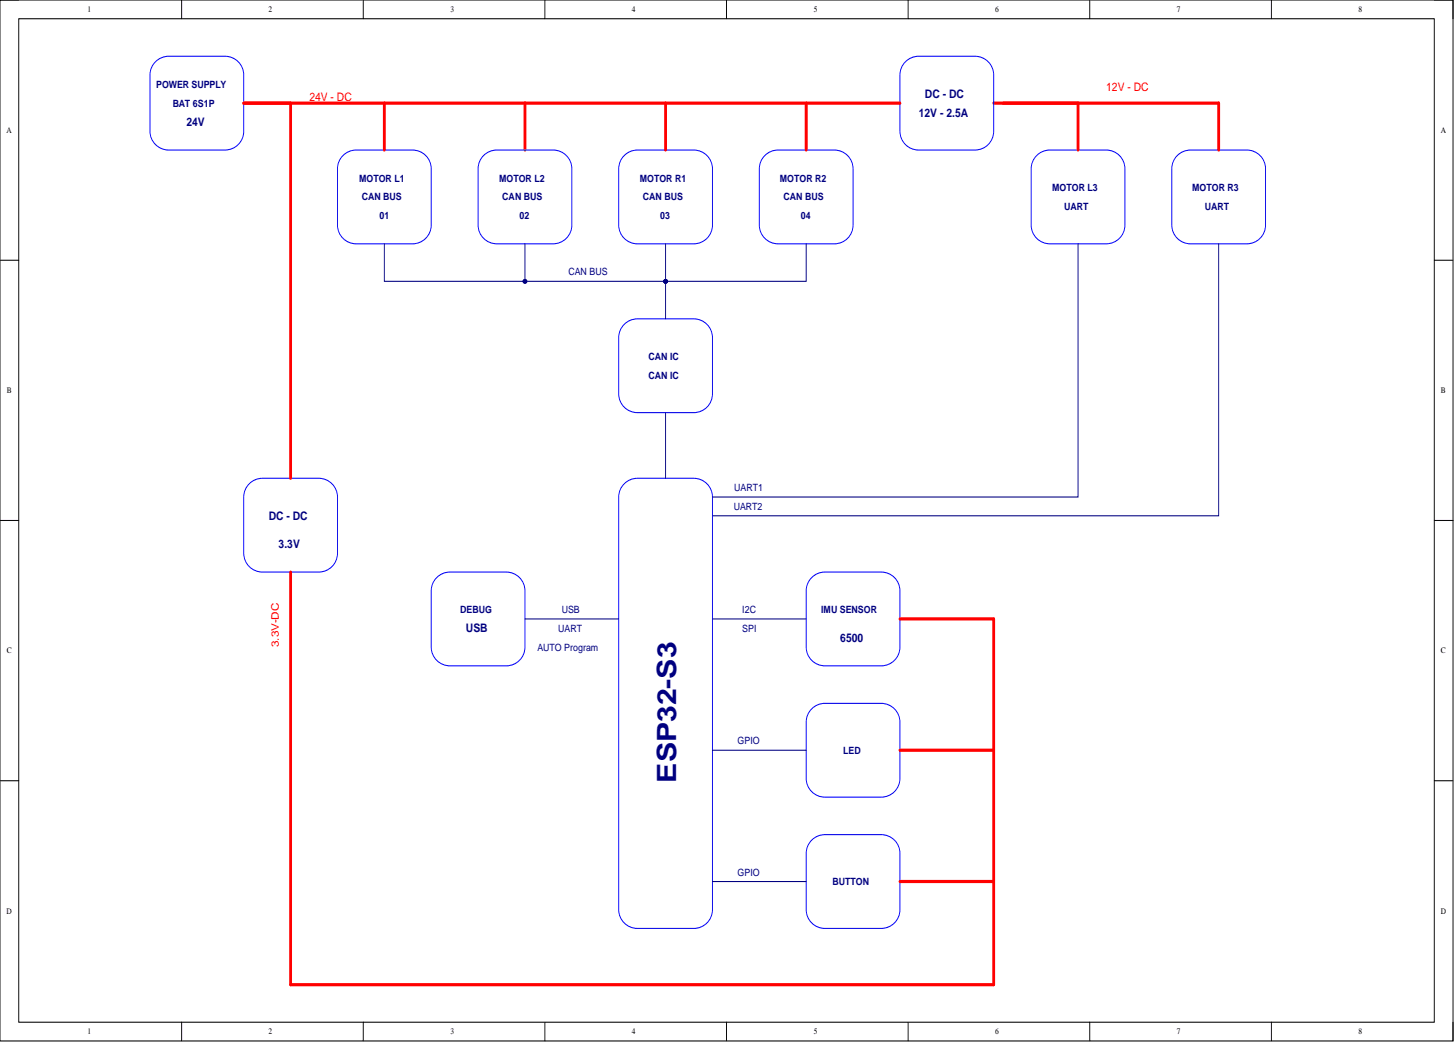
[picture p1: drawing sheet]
<svg xmlns="http://www.w3.org/2000/svg" width="393mm" height="282mm" viewBox="0 0 393 282" stroke-linecap="round" stroke-linejoin="round" font-family="sans-serif">
<g fill="none" stroke="#000" stroke-width=".27">
<path d="M0 0h393.1v281.6h-393.1zM0 0h5.1M49.1 0v5.1M98.3 0v5.1M147.4 0v5.1M196.5 0v5.1M245.7 0v5.1M294.8 0v5.1M343.9 0v5.1M388 0h5.1v5.1M5.1 5.1h382.9v271.4h-382.9zM0 70.4h5.1"/>
<path d="M388 70.4h5.1M0 140.8h5.1M388 140.8h5.1M0 211.2h5.1M388 211.2h5.1M49.1 276.5v5.1M98.3 276.5v5.1M147.4 276.5v5.1M196.5 276.5v5.1M245.7 276.5v5.1M294.8 276.5v5.1M343.9 276.5v5.1"/>
<path d="M393.1 276.5v5.1"/>
</g>
<path d="M42.4 16.4a5.1 5.1 0 0 1 3.2-1.2h15.3a5.1 5.1 0 0 1 5 5.1v15.2a5.1 5.1 0 0 1-5 5.1h-15.3a5.1 5.1 0 0 1-5-5.1v-15.2a5.1 5.1 0 0 1 1.8-3.9zM93.1 41.8a5.1 5.1 0 0 1 3.3-1.2h15.2a5.1 5.1 0 0 1 5.1 5.1v15.2a5.1 5.1 0 0 1-5.1 5.1h-15.2a5.1 5.1 0 0 1-5.1-5.1v-15.2a5.1 5.1 0 0 1 1.8-3.9zM131.1 41.8a5.1 5.1 0 0 1 3.3-1.2h15.2a5.1 5.1 0 0 1 5.1 5.1v15.2a5.1 5.1 0 0 1-5.1 5.1h-15.2a5.1 5.1 0 0 1-5.1-5.1v-15.2a5.1 5.1 0 0 1 1.8-3.9zM169.2 41.8a5.1 5.1 0 0 1 3.2-1.2h15.3a5.1 5.1 0 0 1 5 5.1v15.2a5.1 5.1 0 0 1-5 5.1h-15.3a5.1 5.1 0 0 1-5-5.1v-15.2a5.1 5.1 0 0 1 1.8-3.9zM207.2 41.8a5.1 5.1 0 0 1 3.3-1.2h15.2a5.1 5.1 0 0 1 5.1 5.1v15.2a5.1 5.1 0 0 1-5.1 5.1h-15.2a5.1 5.1 0 0 1-5.1-5.1v-15.2a5.1 5.1 0 0 1 1.8-3.9zM169.2 87.4a5.1 5.1 0 0 1 3.2-1.1h15.3a5.1 5.1 0 0 1 5 5v15.2a5.1 5.1 0 0 1-5 5.1h-15.3a5.1 5.1 0 0 1-5-5.1v-15.2a5.1 5.1 0 0 1 1.8-3.9zM67.7 130.6a5.1 5.1 0 0 1 3.3-1.2h15.2a5.1 5.1 0 0 1 5.1 5.1v15.2a5.1 5.1 0 0 1-5.1 5h-15.2a5.1 5.1 0 0 1-5.1-5v-15.2a5.1 5.1 0 0 1 1.8-3.9zM169.2 130.6a5.1 5.1 0 0 1 3.2-1.2h15.3a5.1 5.1 0 0 1 5 5.1v111.6a5.1 5.1 0 0 1-5 5h-15.3a5.1 5.1 0 0 1-5-5v-111.6a5.1 5.1 0 0 1 1.8-3.9zM118.5 155.9a5.1 5.1 0 0 1 3.2-1.2h15.2a5.1 5.1 0 0 1 5.1 5.1v15.2a5.1 5.1 0 0 1-5.1 5.1h-15.2a5.1 5.1 0 0 1-5-5.1v-15.2a5.1 5.1 0 0 1 1.8-3.9zM219.9 155.9a5.1 5.1 0 0 1 3.3-1.2h15.2a5.1 5.1 0 0 1 5.1 5.1v15.2a5.1 5.1 0 0 1-5.1 5.1h-15.2a5.1 5.1 0 0 1-5.1-5.1v-15.2a5.1 5.1 0 0 1 1.8-3.9zM219.9 191.5a5.1 5.1 0 0 1 3.3-1.2h15.2a5.1 5.1 0 0 1 5.1 5v15.3a5.1 5.1 0 0 1-5.1 5h-15.2a5.1 5.1 0 0 1-5.1-5v-15.3a5.1 5.1 0 0 1 1.8-3.8z" fill="none" stroke="#00f" stroke-width=".27"/>
<path d="M65.9 27.9h152.2v12.7M104 27.9v12.7M142 27.9v12.7M180.1 27.9v12.7" fill="none" stroke="#f00" stroke-width=".81"/>
<path d="M104 66v10.1h114.1v-10.1" fill="none" stroke="#000080" stroke-width=".27"/>
<circle cx="142" cy="76.1" r=".51" fill="#000080"/>
<circle cx="142" cy="76.1" r=".51" fill="none" stroke="#000080" stroke-width=".27"/>
<circle cx="180.1" cy="76.1" r=".51" fill="#000080"/>
<g fill="none" stroke="#000080" stroke-width=".27">
<path d="M180.1 66v10.1"/>
<circle cx="180.1" cy="76.1" r=".51"/>
</g>
<circle cx="180.1" cy="76.1" r=".51" fill="#000080"/>
<g fill="none" stroke="#000080" stroke-width=".27">
<path d="M142 66v10.1"/>
<circle cx="180.1" cy="76.1" r=".51"/>
</g>
<circle cx="142" cy="76.1" r=".51" fill="#000080"/>
<g fill="none" stroke="#000080" stroke-width=".27">
<path d="M180.1 76.1v10.2"/>
<circle cx="142" cy="76.1" r=".51"/>
</g>
<circle cx="180.1" cy="76.1" r=".51" fill="#000080"/>
<g fill="none" stroke="#000080" stroke-width=".27">
<path d="M291.6 66v68.5h-98.9M329.7 66v73.5h-137M180.1 111.6v17.8M142 167.4h25.4M192.7 167.4h25.4M192.7 202.9h25.4M192.7 238.5h25.4"/>
<circle cx="180.1" cy="76.1" r=".51"/>
</g>
<path d="M65.9 27.9h12.7v101.5M218.1 27.9h25.4M268.8 27.9h60.9v12.7M291.6 27.9v12.7M78.6 154.7v111.7h190.2v-99h-25.3M243.5 202.9h25.3M243.5 238.5h25.3" fill="none" stroke="#f00" stroke-width=".81"/>
<path d="M245.3 16.4a5.1 5.1 0 0 1 3.2-1.2h15.2a5.1 5.1 0 0 1 5.1 5.1v15.2a5.1 5.1 0 0 1-5.1 5.1h-15.2a5.1 5.1 0 0 1-5-5.1v-15.2a5.1 5.1 0 0 1 1.8-3.9zM280.8 41.8a5.1 5.1 0 0 1 3.2-1.2h15.3a5.1 5.1 0 0 1 5 5.1v15.2a5.1 5.1 0 0 1-5 5.1h-15.3a5.1 5.1 0 0 1-5-5.1v-15.2a5.1 5.1 0 0 1 1.8-3.9zM318.8 41.8a5.1 5.1 0 0 1 3.3-1.2h15.2a5.1 5.1 0 0 1 5.1 5.1v15.2a5.1 5.1 0 0 1-5.1 5.1h-15.2a5.1 5.1 0 0 1-5.1-5.1v-15.2a5.1 5.1 0 0 1 1.8-3.9zM219.9 227a5.1 5.1 0 0 1 3.3-1.2h15.2a5.1 5.1 0 0 1 5.1 5.1v15.2a5.1 5.1 0 0 1-5.1 5h-15.2a5.1 5.1 0 0 1-5.1-5v-15.2a5.1 5.1 0 0 1 1.8-3.9z" fill="none" stroke="#00f" stroke-width=".27"/>
<text font-size="7.2" fill="#000080" x="182.9" y="211.7" transform="rotate(-90 182.9 211.7)">ESP32-S3</text>
<g font-size="3.2" fill="#f00">
<text x="83.7" y="27.2">24V - DC</text>
<text x="299.3" y="24.7">12V - DC</text>
</g>
<g font-size="3.2" fill="#000080">
<text x="250.2" y="26.5">DC - DC</text>
<text x="50.4" y="34.1">24V</text>
<text x="248.5" y="31.5">12V - 2.5A</text>
<text x="72.7" y="140.6">DC - DC</text>
<text x="75.4" y="148.2">3.3V</text>
<text x="126" y="171.1">USB</text>
<text x="227.3" y="173.6">6500</text>
</g>
<text font-size="2.8" fill="#f00" x="75.4" y="175" transform="rotate(-90 75.4 175)">3.3V-DC</text>
<g font-size="2.7" fill="#000080">
<text x="42.3" y="23.8">POWER SUPPLY</text>
<text x="46.8" y="28.8">BAT 6S1P</text>
<text x="97.2" y="49.1">MOTOR L1</text>
<text x="135" y="49.1">MOTOR L2</text>
<text x="173.1" y="49.1">MOTOR R1</text>
<text x="211" y="49.1">MOTOR R2</text>
<text x="284.7" y="51.7">MOTOR L3</text>
<text x="322.5" y="51.7">MOTOR R3</text>
<text x="97.8" y="54.2">CAN BUS</text>
<text x="102.7" y="59.3">01</text>
<text x="135.9" y="54.2">CAN BUS</text>
<text x="140.6" y="59.3">02</text>
<text x="173.9" y="54.2">CAN BUS</text>
<text x="178.6" y="59.3">03</text>
<text x="212" y="54.2">CAN BUS</text>
<text x="216.6" y="59.3">04</text>
<text x="287.9" y="56.7">UART</text>
<text x="325.9" y="56.7">UART</text>
<text x="153.8" y="74.5">CAN BUS</text>
<text x="175.5" y="97.3">CAN IC</text>
<text x="175.5" y="102.4">CAN IC</text>
<text x="198.5" y="137.9">UART2</text>
<text x="198.7" y="132.8">UART1</text>
<text x="124.5" y="165.8">DEBUG</text>
<text x="152" y="165.8">USB</text>
<text x="200.8" y="165.8">I2C</text>
<text x="222.2" y="165.8">IMU SENSOR</text>
<text x="151" y="170.9">UART</text>
<text x="200.8" y="170.9">SPI</text>
<text x="145.4" y="176">AUTO Program</text>
<text x="199.5" y="201.3">GPIO</text>
<text x="228.1" y="203.9">LED</text>
<text x="199.5" y="236.9">GPIO</text>
<text x="225.2" y="239.4">BUTTON</text>
</g>
<g font-size="2.3">
<text x="23.7" y="3.3">1</text>
<text x="72.7" y="3.3">2</text>
<text x="121.9" y="3.3">3</text>
<text x="170.9" y="3.3">4</text>
<text x="220.1" y="3.3">5</text>
<text x="269.2" y="3.3">6</text>
<text x="318.4" y="3.3">7</text>
<text x="367.5" y="3.3">8</text>
<text x="1.7" y="36">A</text>
<text x="389.7" y="36">A</text>
<text x="1.8" y="106.4">B</text>
<text x="389.8" y="106.4">B</text>
<text x="1.8" y="176.8">C</text>
<text x="389.8" y="176.8">C</text>
<text x="1.7" y="247.2">D</text>
<text x="389.7" y="247.2">D</text>
<text x="23.7" y="279.8">1</text>
<text x="72.7" y="279.8">2</text>
<text x="121.9" y="279.8">3</text>
<text x="170.9" y="279.8">4</text>
<text x="220.1" y="279.8">5</text>
<text x="269.2" y="279.8">6</text>
<text x="318.4" y="279.8">7</text>
<text x="367.5" y="279.8">8</text>
</g>
</svg>
